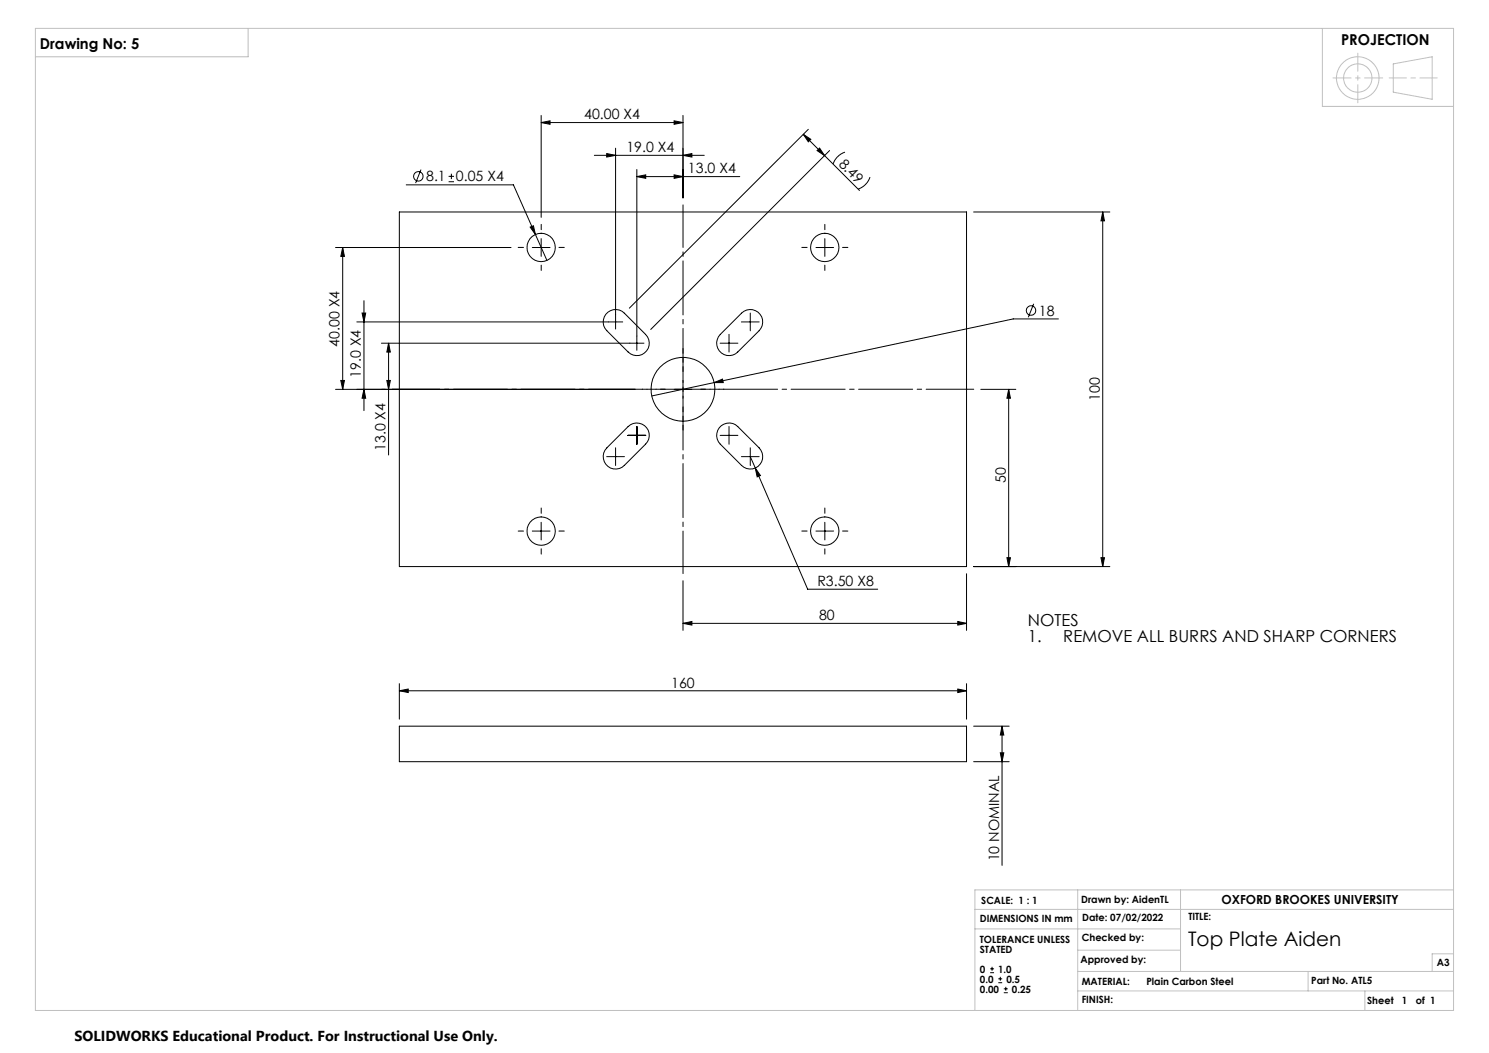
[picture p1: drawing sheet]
<svg xmlns="http://www.w3.org/2000/svg" width="420mm" height="297mm" viewBox="0 0 420 297" stroke-linecap="round" stroke-linejoin="round" font-family="sans-serif">
<g fill="none" stroke="#000" stroke-width=".28">
<path d="M152.6 34.6l2.6-.5v1zM152.6 32.6v28.7M152.6 34.6h40.1M190.1 34.1l2.6 .5-2.6 .5zM192.7 32.6v23.2M226.6 37.9l2.1 1.4-.7 .7zM226.6 37.9l15.8 15.8M228 36.5l-50.5 50.4M112.6 59.8h160v100h-160zM114.6 52.1h30.2l9.5 21.3M118.7 47.8l-1.5 3.8M126.5 51.3h1.6"/>
<path d="M126.5 49.7h1.6M127.3 49v1.5M167.6 43.8h31M171.1 43.3l2.5 .5-2.5 .5zM173.6 41.8v51M179.6 49.8l2.5-.5v1zM179.6 47.8v51M179.6 49.8h29.1M190.1 49.3l2.6 .5-2.6 .5zM192.7 43.8l2.5-.5v1zM230.5 42.5l.7-.7 1.4 2.1zM234 42.5l-50.4 50.4"/>
<path d="M238.3 42.9l-1.1 .6-1.1 .8-1.1 2M245.4 49.9l-1.2 2-.7 .7-1.5 .7M274.6 59.8h38.5M311 59.8v100M311 59.8l.5 2.5h-.9zM94.7 69.8h49.4M96.7 69.8l.5 2.5h-1.1zM96.7 69.8v40M149.5 64.1l1-.4 .5 2.4zM150.1 69.8h5.1M152.6 67.3v5M230.2 69.8h4.9"/>
<path d="M232.7 67.3v5M100.6 90.8h75M102.1 88.3h1.1l-.5 2.5zM102.7 84.8v31M107.6 96.8h74M109.6 96.8l.5 2.5h-1zM109.6 96.8v31.5M170.9 88.6a3.4 3.4 0 0 1 5.2-.3l6 6a3.5 3.5 0 0 1 0 5 3.5 3.5 0 0 1-4.9 0l-6-6a3.5 3.5 0 0 1-.3-4.7zM203.1 96.8h5M205.6 94.3v5M209.1 90.8h5M209.2 88.3a3.5 3.5 0 0 1 4.9 0 3.5 3.5 0 0 1 0 5l-6 6a3.5 3.5 0 0 1-4.9 0 3.5 3.5 0 0 1 0-5z"/>
<path d="M211.6 88.3v5M291.6 85.7l-1.5 3.8M298.6 90h-12.8l-102 21.7M94.7 109.8h84.4M96.1 107.3h1.1l-.5 2.5zM102.7 109.8l.5 2.5h-1.1zM109.1 107.3h1l-.5 2.5zM190.1 109.8h5.1M192.7 107.3v5M201.4 107.9l2.4-1 .2 1zM276.6 109.8h9.9M284.5 109.8v50"/>
<path d="M284.5 109.8l.5 2.5h-1zM171.1 128.8h5M171.2 126.3l6-6a3.5 3.5 0 0 1 4.9 0 3.5 3.5 0 0 1 0 5l-6 6a3.5 3.5 0 0 1-4.9 0 3.5 3.5 0 0 1 0-5zM173.6 126.3v5M177.1 122.8h5M179.6 120.3v5M202.9 120.6a3.5 3.5 0 0 1 5.2-.3l6 6a3.5 3.5 0 0 1 0 5 3.5 3.5 0 0 1-4.9 0l-6-6a3.5 3.5 0 0 1-.3-4.7zM203.1 122.8h5M205.6 120.3v5M209.1 128.8h5M211.6 126.3v5M211.6 128.8l1.4 3.2"/>
<path d="M213 132l1.5 2.1-.9 .4zM213 132l14.8 34.2h19.8M150.1 149.8h5.1M152.6 147.3v5M230.2 149.8h4.9M232.7 147.3v5M274.6 159.8h38.5M284 157.3h1l-.5 2.5zM310.6 157.3h.9l-.5 2.5zM192.7 175.8l2.5-.5v1zM192.7 163.8v14M192.7 175.8h79.9"/>
<path d="M270.2 175.3l2.4 .5-2.4 .5zM272.6 161.8v16M112.6 194.8l2.5-.5v1zM112.6 192.8v10M112.6 194.8h160M270.2 194.3l2.4 .5-2.4 .5zM272.6 192.8v10M112.6 204.8h160v10h-160zM274.6 204.8h10.1M274.6 214.8h10.1M282.2 212.3h.9l-.5 2.5zM282.6 204.8v39.3"/>
<path d="M282.6 204.8l.5 2.5h-.9zM279.3 274.4h1.1M279.3 273.3h1.1M279.8 272.7v1.1M281.6 277.2h1.1M281.6 276.1h1.1M282.2 275.5v1.1M283.1 280h1.2M283.1 278.9h1.2M283.7 278.3v1.1"/>
<circle cx="118" cy="49.7" r="1.34"/>
<circle cx="152.6" cy="69.8" r="4"/>
<circle cx="232.7" cy="69.8" r="4"/>
<circle cx="290.8" cy="87.6" r="1.33"/>
<circle cx="192.6" cy="109.8" r="9"/>
<circle cx="152.6" cy="149.8" r="4"/>
<circle cx="232.7" cy="149.8" r="4"/>
</g>
<g fill="none" stroke="#c0c0c0" stroke-width=".28">
<path d="M10 8h400v277h-400zM70 8v8h-60M373 8v22h37M393 18l11-2v12l-11-2zM275 256.5h135M304 251v34M333 251v23M410 251h-135v34M275 262h58M304 274h106M304 279.5h106M304 268h29"/>
<path d="M369 274v5.5M385 279.5v5.5M410 269h-6v5"/>
<circle cx="383" cy="22" r="6"/>
<circle cx="383" cy="22" r="4"/>
</g>
<path d="M192.7 57.8v104" fill="none" stroke="#000" stroke-width=".28" stroke-dasharray="15.2 1.3 1.3 1.3" stroke-dashoffset="3.2"/>
<path d="M274.7 109.8h-164" fill="none" stroke="#000" stroke-width=".28" stroke-dasharray="15.2 1.3 1.3 1.3" stroke-dashoffset="1.8"/>
<path d="M187.7 109.8h-6.5M192.7 104.8v-6.5M192.7 114.8v6.5M197.7 109.8h6.5" fill="none" stroke="#000" stroke-width=".28" stroke-dasharray="15.2 1.3 1.3 1.3" stroke-dashoffset="13.9"/>
<g fill="none" stroke="#000" stroke-width=".28" stroke-dasharray="15.2 1.3 1.3 1.3">
<path d="M147.7 69.8h-1.5M152.7 64.8v-1.5M152.7 74.8v1.5M157.7 69.8h1.5M227.7 69.8h-1.5M232.7 64.8v-1.5M232.7 74.8v1.5M237.7 69.8h1.5M147.7 149.8h-1.5M152.7 144.8v-1.5M152.7 154.8v1.5M157.7 149.8h1.5"/>
<path d="M227.7 149.8h-1.5M232.7 144.8v-1.5M232.7 154.8v1.5M237.7 149.8h1.5"/>
</g>
<path d="M383 15v14M390 22h-14" fill="none" stroke="#c0c0c0" stroke-width=".28" stroke-dasharray="15.2 1.3 1.3 1.3" stroke-dashoffset="10.1"/>
<path d="M391.8 22h13.6" fill="none" stroke="#c0c0c0" stroke-width=".28" stroke-dasharray="15.2 1.3 1.3 1.3" stroke-dashoffset="10.4"/>
<g fill="#000">
<path d="M152.6 34.6l2.6-.5v1zM190.1 34.1l2.6 .5-2.6 .5z"/>
<path d="M190.1 49.3l2.6 .5-2.6 .5zM179.6 49.8l2.5-.5v1zM192.7 43.8l2.5-.5v1zM171.1 43.3l2.5 .5-2.5 .5z"/>
<path d="M230.5 42.5l.7-.7 1.4 2.1zM226.6 37.9l2.1 1.4-.7 .7z"/>
<path d="M96.1 107.3h1.1l-.5 2.5zM96.7 69.8l.5 2.5h-1.1z"/>
<path d="M102.7 109.8l.5 2.5h-1.1zM102.1 88.3h1.1l-.5 2.5z"/>
<path d="M201.4 107.9h2.6l-.2-1zM149.5 64.1l1.5 2-.5-2.4zM213 132l.6 2.5 .9-.4z"/>
<path d="M192.7 175.8l2.5-.5v1zM270.2 175.3l2.4 .5-2.4 .5z"/>
<path d="M270.2 194.3l2.4 .5-2.4 .5zM112.6 194.8l2.5-.5v1z"/>
<path d="M282.6 204.8l.5 2.5h-.9zM282.2 212.3h.9l-.5 2.5zM311 59.8l.5 2.5h-.9zM310.6 157.3h.9l-.5 2.5zM109.6 96.8l.5 2.5h-1zM109.1 107.3h1l-.5 2.5zM284.5 109.8l.5 2.5h-1zM284 157.3h1l-.5 2.5z"/>
</g>
<text font-size="5.6" x="335.1" y="266.7">Top Plate Aiden</text>
<g font-size="4.7">
<text x="289.9" y="176.5">NOTES</text>
<text x="289.9" y="181">1.</text>
<text x="299.9" y="181">REMOVE ALL BURRS AND SHARP CORNERS</text>
</g>
<g font-size="4.2">
<text x="11.3" y="13.8">Drawing No: 5</text>
<text x="378.3" y="12.6">PROJECTION</text>
</g>
<text font-size="4.1" x="21" y="293.7">SOLIDWORKS Educational Product. For Instructional Use Only.</text>
<g font-size="4">
<text x="164.8" y="33.7">40.00 X4</text>
<text x="176.7" y="42.9">19.0 X4</text>
<text x="236.4" y="46.4" transform="rotate(45 236.4 46.4)">8.49</text>
<text x="120.2" y="51.2">8.1</text>
<text x="128.6" y="51.2">0.05 X4</text>
<text x="194.1" y="48.9">13.0 X4</text>
<text x="293" y="89">18</text>
<text x="95.8" y="97.8" transform="rotate(-90 95.8 97.8)">40.00 X4</text>
<text x="101.8" y="106.5" transform="rotate(-90 101.8 106.5)">19.0 X4</text>
<text x="310.2" y="113.1" transform="rotate(-90 310.2 113.1)">100</text>
<text x="108.8" y="127.2" transform="rotate(-90 108.8 127.2)">13.0 X4</text>
<text x="283.7" y="136.2" transform="rotate(-90 283.7 136.2)">50</text>
<text x="230.5" y="165.3">R3.50 X8</text>
<text x="231" y="174.9">80</text>
<text x="189.3" y="193.9">160</text>
<text x="281.8" y="243" transform="rotate(-90 281.8 243)">10 NOMINAL</text>
</g>
<text font-size="3.5" x="344.5" y="255.1">OXFORD BROOKES UNIVERSITY</text>
<g font-size="2.8">
<text x="276.8" y="254.9">SCALE: 1 : 1</text>
<text x="305" y="254.7">Drawn by: AidenTL</text>
<text x="276.4" y="259.9">DIMENSIONS IN mm</text>
<text x="305.3" y="259.8">Date: 07/02/2022</text>
<text x="335.2" y="259.6">TITLE:</text>
<text x="276.4" y="265.9">TOLERANCE UNLESS</text>
<text x="276.4" y="268.7">STATED</text>
<text x="305.1" y="265.5">Checked by:</text>
<text x="276.4" y="274.3">0</text>
<text x="281.6" y="274.3">1.0</text>
<text x="304.8" y="271.7">Approved by:</text>
<text x="405.3" y="272.6">A3</text>
<text x="276.4" y="280">0.00</text>
<text x="276.4" y="277.1">0.0</text>
<text x="283.9" y="277.1">0.5</text>
<text x="285.4" y="280">0.25</text>
<text x="305.1" y="277.8">MATERIAL:</text>
<text x="323.4" y="277.8">Plain Carbon Steel</text>
<text x="369.9" y="277.5">Part No. ATL5</text>
<text x="305.1" y="282.9">FINISH:</text>
<text x="385.6" y="283.2">Sheet</text>
<text x="395.5" y="283.2">1</text>
<text x="399.3" y="283.2">of 1</text>
</g>
</svg>
